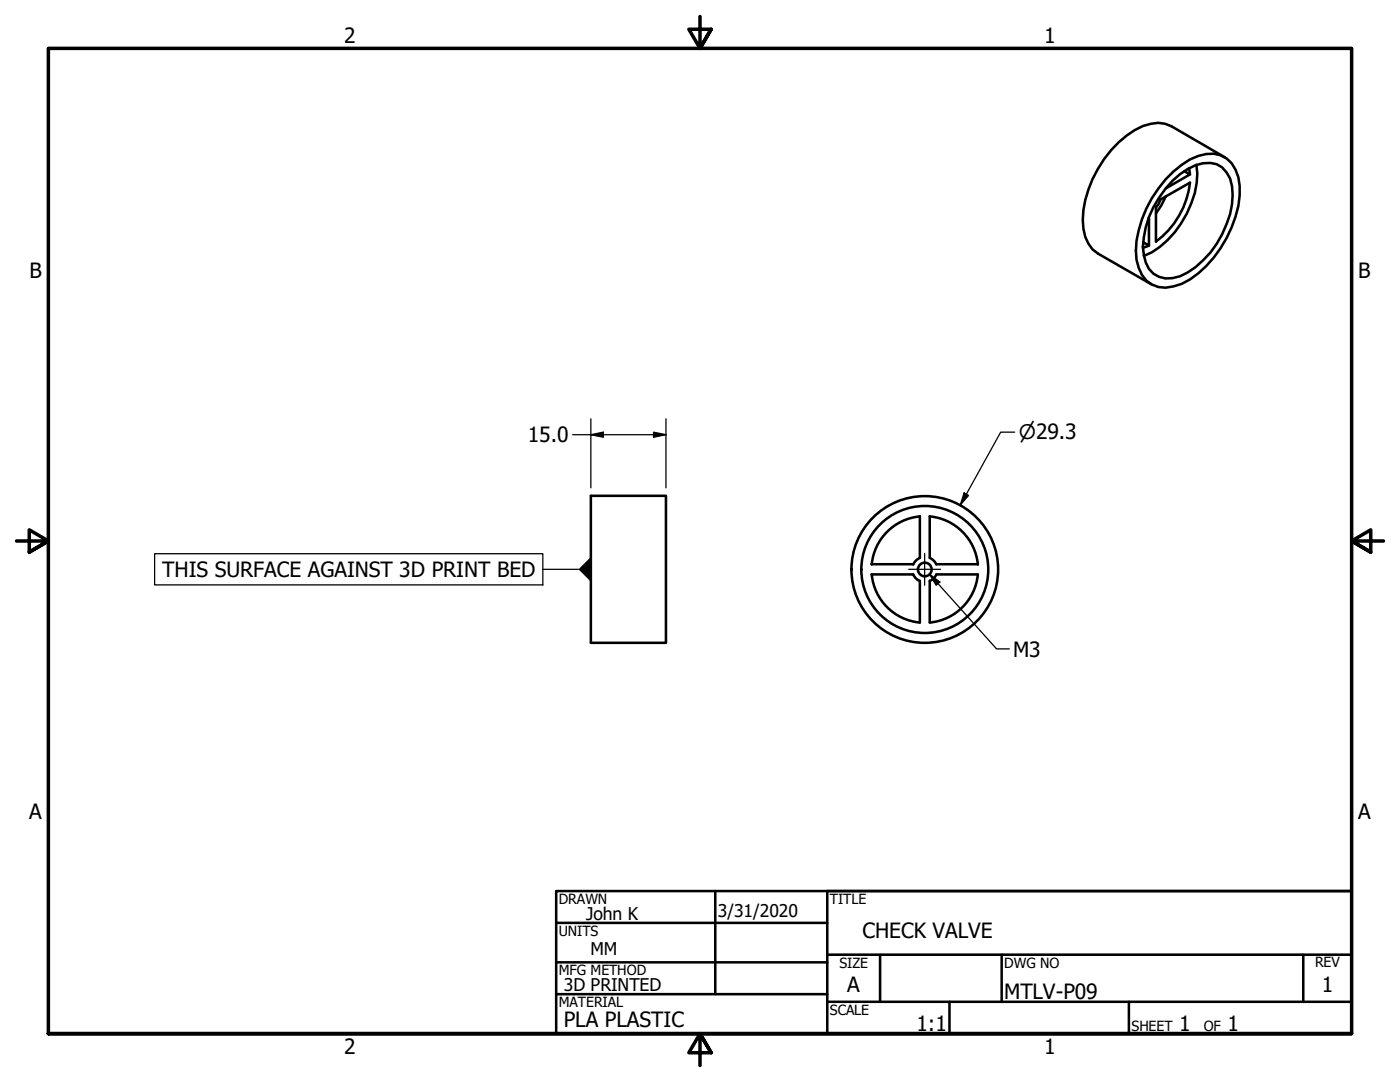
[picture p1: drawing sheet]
<svg xmlns="http://www.w3.org/2000/svg" width="279mm" height="216mm" viewBox="0 0 279 216" stroke-linecap="round" stroke-linejoin="round" font-family="sans-serif">
<!-- layer: Visible (ANSI) -->
<g fill="none" stroke="#000" stroke-width=".51">
<path d="M231.6 39.8l5.9-3.4a17.1 17.1 0 0 1-6.8 11.8v-6.8l.6-.8zM232.6 35.8a16.9 16.9 0 0 1 6.5-4.7 5.7 5.7 0 0 1 8 4.3 18 18 0 0 1-2.3 12.1 20.8 20.8 0 0 1-9 9.1 6.7 6.7 0 0 1-5.9 .2 6.6 6.6 0 0 1-3.1-4.9 20.8 20.8 0 0 1 4.4-14.3zM232.7 39.2l-.9 1.8-1.1 1.6M234 36.1a10.8 10.8 0 0 1 7.6-3.6 4.5 4.5 0 0 1 3.9 3.1 13 13 0 0 1-.7 9.1 18.2 18.2 0 0 1-9.3 10.4 5.1 5.1 0 0 1-6.2-1.4 9.2 9.2 0 0 1-1-6.4 20.2 20.2 0 0 1 5.7-11.2zM236.3 34.2l1.2 .6-4.8 2.8M237.3 33.6l.2 1.2M238.8 32.9a16.7 16.7 0 0 1-3.1 11.7 16.4 16.4 0 0 1-7.4 6.5M244.4 31.4l-10.6-6.2a6.4 6.4 0 0 0-5.7-.1 21.8 21.8 0 0 0-11.5 14.8 13.8 13.8 0 0 0 0 7.4l.6 1.3 .9 1.2 1 .8 10.6 6.1M229.3 43.4v5.6l-1.1-.7M229.3 49l-1.2 .5M117.9 98.9h15v29.4h-15zM173.9 114.6h8.3"/>
<path d="M174 114.6a10.6 10.6 0 0 0 9.6 9.6M182.3 114.6l.4 .7 .9 .6M183.6 103a10.6 10.6 0 0 0-9.6 9.6M183.6 103v8.3l-.7 .4-.6 .9h-8.4M183.6 115.9v8.3M185.5 103l.1 8.3 .9 .7 .4 .6M185.5 115.9v8.3M185.6 103a10.6 10.6 0 0 1 9.6 9.6M186.9 114.6l-.7 .9-.6 .4M186.9 112.6h8.2M186.9 114.6h8.2M195.2 114.6a10.6 10.6 0 0 1-9.6 9.6"/>
<circle cx="184.6" cy="113.6" r="1.37"/>
<circle cx="184.6" cy="113.6" r="12.7"/>
<circle cx="184.6" cy="113.6" r="14.6"/>
</g>
<!-- layer: Border (ANSI) -->
<path d="M139.7 3.3v6.4l-2.2-3.9h4.4l-2.2 3.9 2.2-3.9M3.3 107.9h6.4l-3.9-2.2v4.5l3.9-2.3-3.9 2.3M276.1 107.9h-6.4l3.9-2.2v4.5l-3.9-2.3 3.9 2.3M9.7 206.2v-196.5h260v196.5h-260h260M141.9 210.1l-2.2-3.9 2.2 3.9h-4.4l2.2-3.9v6.4" fill="none" stroke="#000" stroke-width=".7"/>
<!-- layer: Title (ANSI) -->
<g fill="none" stroke="#000" stroke-width=".51">
<path d="M111 177.8h158.7v28.4h-158.7zM142.7 177.8v20.6M269.7 177.8h-104.6v28.4M111 184.1h54.1M111 192h54.1M111 198.4h54.1M165.1 190.5h104.6M165.1 199.9h104.6M175.6 190.5v9.4M189.5 199.9v6.3M199.9 190.5v9.4M225.3 199.9v6.3"/>
<path d="M260.1 190.5v9.4"/>
</g>
<!-- layer: Dimension (ANSI) -->
<path d="M114.3 86.7h18.6M117.9 86.7l2.5-.5v1zM117.9 83.6v13.7M130.4 86.2l2.5 .5-2.5 .5zM132.9 83.6v13.7M192.4 98.4l.9 .5-1.7 1.9zM202.5 86.2h-2.8l-8.1 14.6" fill="none" stroke="#000" stroke-width=".25"/>
<g fill="#000">
<path d="M117.9 86.7l2.5-.5v1z" fill-rule="evenodd"/>
<path d="M130.4 86.2l2.5 .5-2.5 .5z" fill-rule="evenodd"/>
<path d="M192.4 98.4l.9 .5-1.7 1.9z" fill-rule="evenodd"/>
</g>
<!-- layer: Symbol (ANSI) -->
<path d="M30.9 110.5h77.4v6.2h-77.4zM108.3 113.6h7.1M185.5 114.6l2.1 1.5-.8 .7zM185.5 114.6l13.4 14.9h2.5" fill="none" stroke="#000" stroke-width=".25"/>
<g fill="#000">
<path d="M115.4 113.6l2.5-2.5v5z" fill-rule="evenodd"/>
<path d="M185.5 114.6l2.1 1.5-.8 .7z" fill-rule="evenodd"/>
</g>
<!-- layer: Center Mark (ANSI) -->
<path d="M181.4 113.6h6.3M184.5 110.4v6.4" fill="none" stroke="#000" stroke-width=".25"/>
<g font-size="4.2">
<text x="68.7" y="8.6">2</text>
<text x="208.4" y="8.6">1</text>
<text x="5.9" y="55.5">B</text>
<text x="271.1" y="55.5">B</text>
<text x="105.3" y="88.3">15.0</text>
<text x="32.4" y="115.1">THIS SURFACE AGAINST 3D PRINT BED</text>
<text x="202.2" y="131">M3</text>
<text x="5.8" y="163.4">A</text>
<text x="271" y="163.4">A</text>
<text x="172.1" y="187.2">CHECK VALVE</text>
<text x="169.1" y="198">A</text>
<text x="263.8" y="198">1</text>
<text x="200.4" y="199.3">MTLV-P09</text>
<text x="112.5" y="204.9">PLA PLASTIC</text>
<text x="182.9" y="205.7">1:1</text>
<text x="235.3" y="205.7">1</text>
<text x="245" y="205.7">1</text>
<text x="68.7" y="210.3">2</text>
<text x="208.4" y="210.3">1</text>
</g>
<text font-size="4" x="203.3" y="87.7">⌀29.3</text>
<g font-size="3.5">
<text x="117" y="183.6">John K</text>
<text x="143.3" y="183.1">3/31/2020</text>
<text x="117.9" y="190.6">MM</text>
<text x="112.5" y="197.7">3D PRINTED</text>
</g>
<g font-size="2.8">
<text x="111.5" y="180.3">DRAWN</text>
<text x="165.6" y="180.3">TITLE</text>
<text x="111.5" y="186.8">UNITS</text>
<text x="111.5" y="194.6">MFG METHOD</text>
<text x="167.5" y="193.1">SIZE</text>
<text x="200.4" y="193.1">DWG NO</text>
<text x="262.4" y="193">REV</text>
<text x="111.5" y="200.9">MATERIAL</text>
<text x="165.6" y="202.5">SCALE</text>
<text x="225.8" y="205.7">SHEET</text>
<text x="240.2" y="205.7">OF</text>
</g>
</svg>
